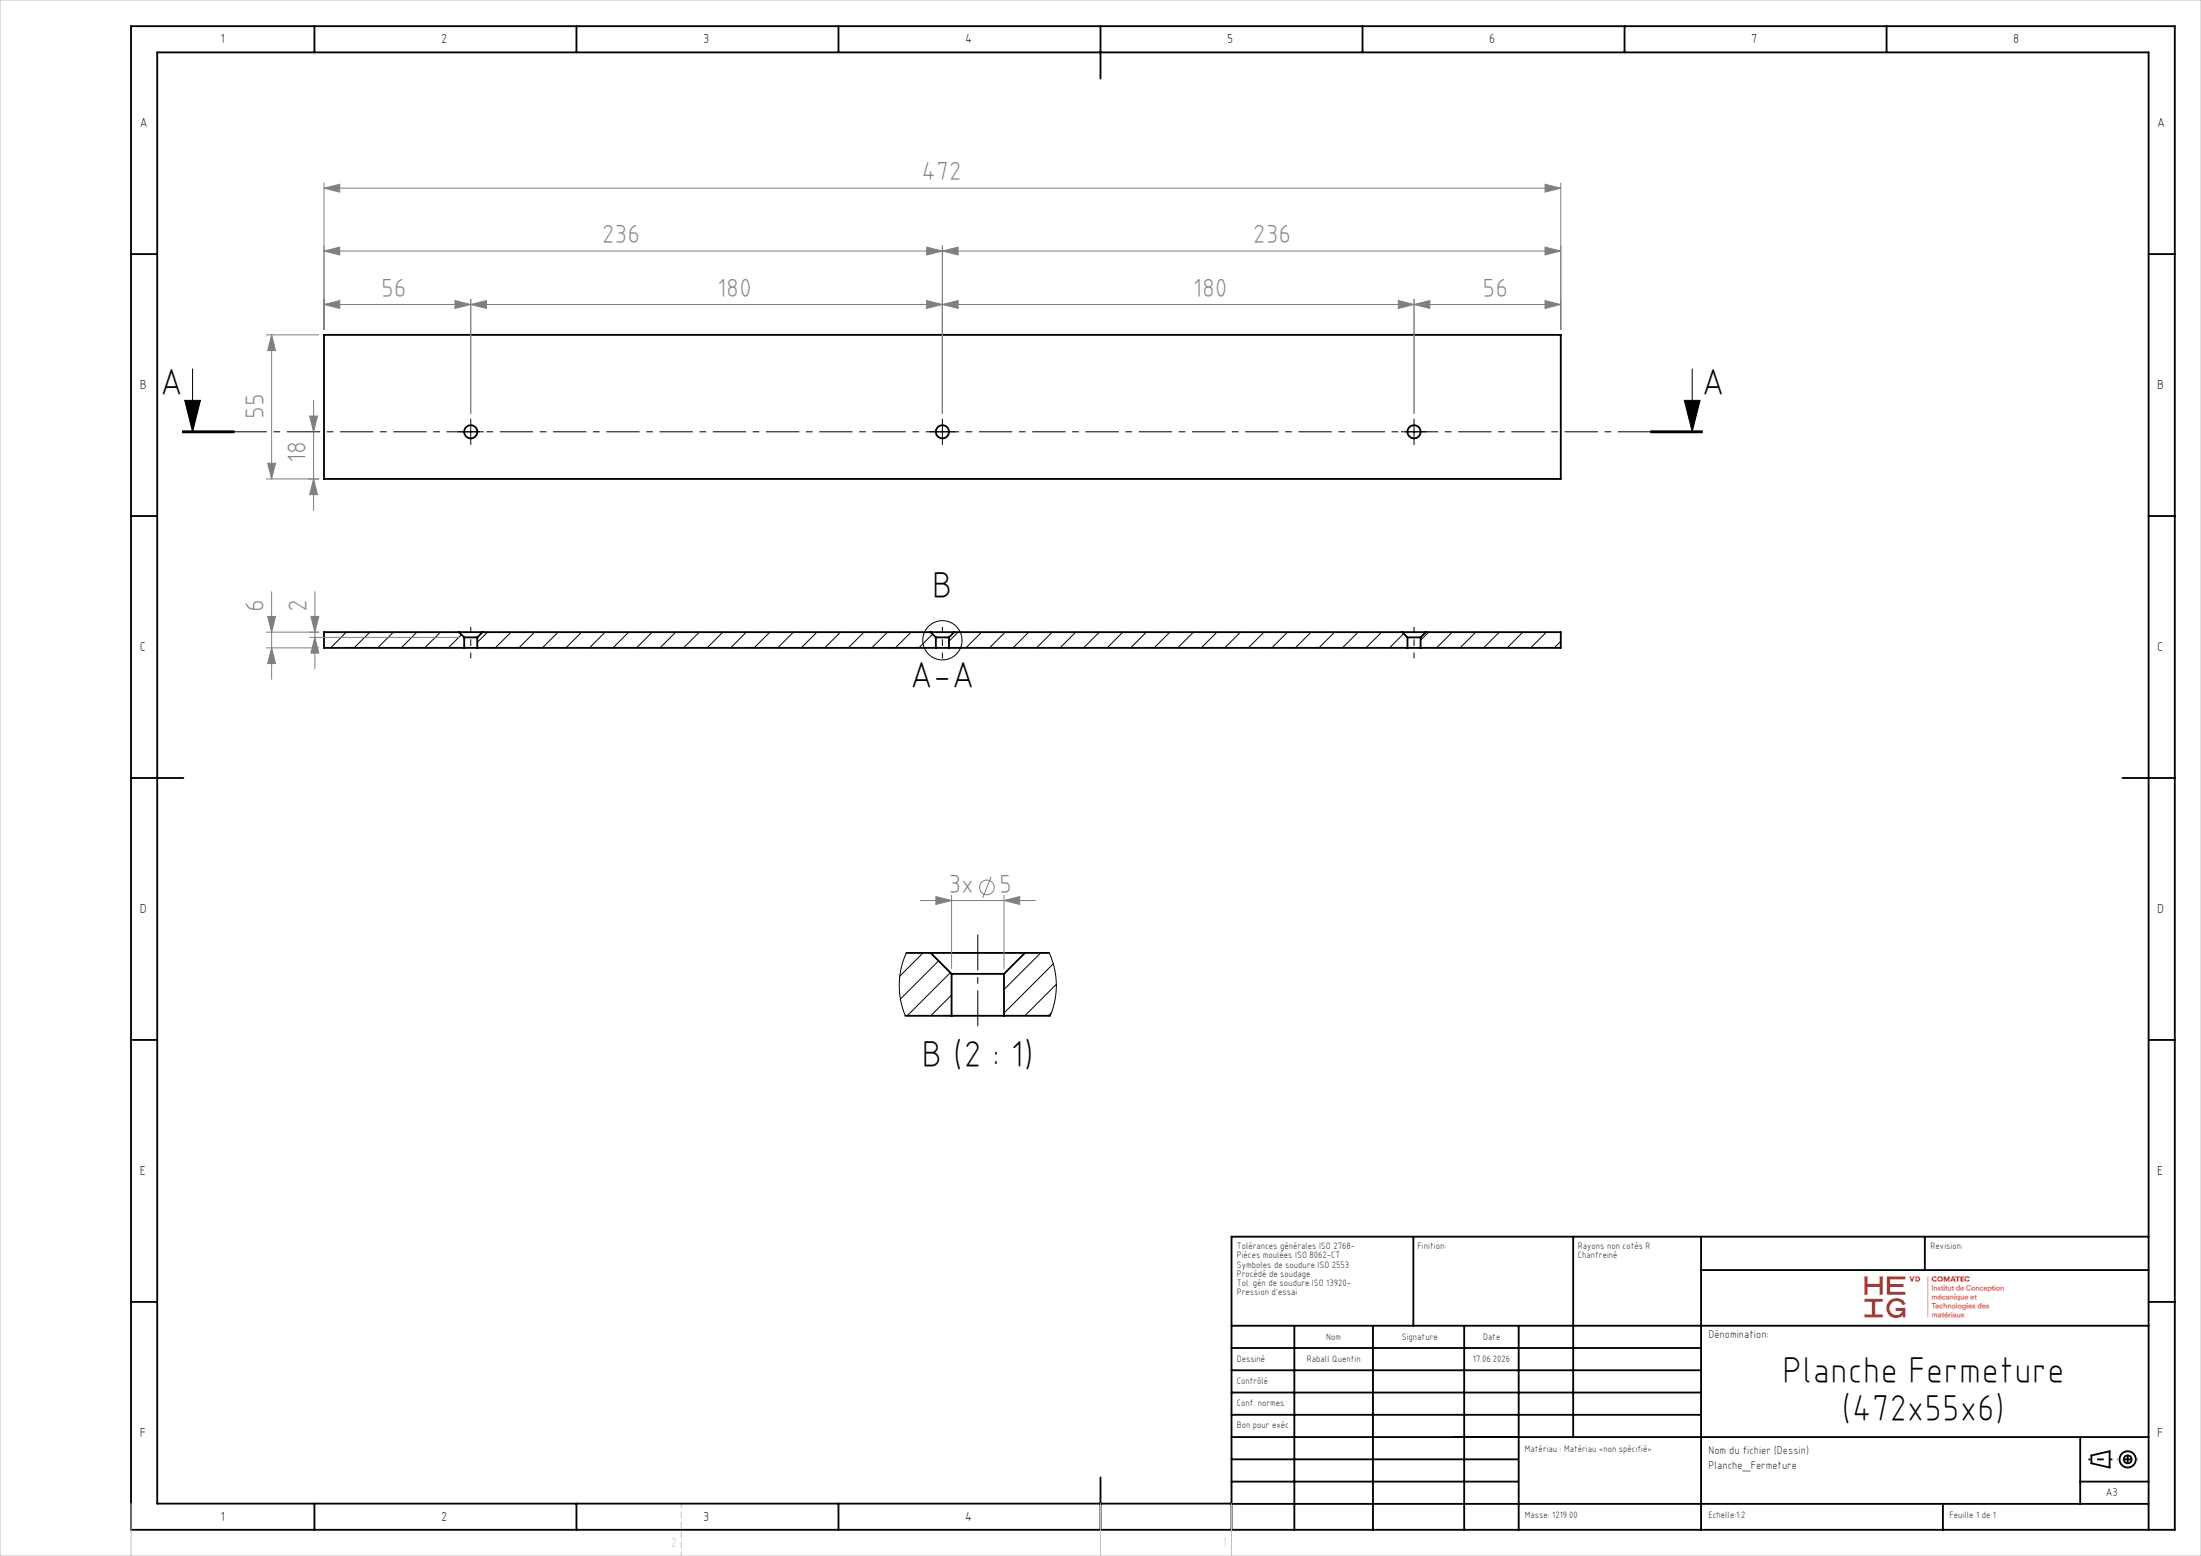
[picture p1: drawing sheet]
<svg xmlns="http://www.w3.org/2000/svg" width="420mm" height="297mm" viewBox="0 0 420 297" stroke-linecap="round" stroke-linejoin="round" font-family="sans-serif">
<g fill="none" stroke="#000" stroke-width=".35">
<path d="M25 5h390v287h-390zM60 5v5M110 5v5M160 5v5M210 5v10M260 5v5M310 5v5M360 5v5M25 48.5h5M410 48.5h5M61.8 63.9h236v27.5h-236zM25 98.5h5"/>
<path d="M410 98.5h5M87.6 120.7h4.5M87.6 120.7h-25.8v3h26.8M87.6 120.7l1 1M88.6 121.7h2.5M88.6 123.7h2.5M88.6 121.7v2M91.1 121.7v2M91.1 123.7h87.5M92.1 120.7l-1 1M92.1 120.7h85.5M177.6 120.7h4.5"/>
<path d="M177.6 120.7l1 1M178.6 121.7h2.5M178.6 123.7h2.5M178.6 121.7v2M181.1 123.7h87.5M181.1 121.7v2M182.1 120.7h85.5M182.1 120.7l-1 1M267.6 120.7h4.5M267.6 120.7l1 1M268.6 121.7h2.5M268.6 123.7h2.5"/>
<path d="M268.6 121.7v2M271.1 121.7v2M272.1 120.7h25.7v3h-26.7M272.1 120.7l-1 1M25 148.5h10M405 148.5h10M25 198.5h5M172.8 193.9h8.8M172.9 181.9h4.7M177.6 181.9h18M177.6 181.9l4 4M181.6 185.9h10"/>
<path d="M181.6 193.9h10M181.6 185.9v8M191.6 193.9h8.8M191.6 185.9v8M195.6 181.9h4.6M195.6 181.9l-4 4M410 198.5h5M269.7 236.1v17M300.2 236.1v38.2M324.6 236.1v55.9M367.3 236.1v6.3M410 236.1h-175v55.9"/>
<path d="M25 248.5h5M235 253.1h175M235 257.3h89.6M247 253.1v38.9M262 253.1v38.9M279.4 253.1v38.9M289.8 253.1v38.9M324.6 242.4h85.4M410 248.5h5M235 270.1h89.6M235 265.8h89.6M235 261.6h89.6"/>
<path d="M235 278.6h54.6M235 274.3h175M397 274.3v12.8M399.1 277.8l3.5-.8v3.1l-3.5-.8zM60 287v5M110 287v5M160 287v5M210 282v10M235 287.1h175M235 287h-205v-277h380v282M235 282.8h54.6M370.8 287.1v4.9"/>
<path d="M397 282.8h13"/>
<circle cx="89.8" cy="82.4" r="1.25"/>
<circle cx="179.8" cy="82.4" r="1.25"/>
<circle cx="269.8" cy="82.4" r="1.25"/>
<circle cx="406" cy="278.6" r=".75"/>
<circle cx="406" cy="278.6" r="1.55"/>
</g>
<g fill="none" stroke="#000" stroke-width=".19">
<path d="M35.2 76.4h3l-1.5 6zM36.7 70.4v12M321.4 76.4h3l-1.5 6zM322.9 70.4v12M34.7 82.6h10zM34.7 82.4h10M34.7 82.2h10M88.6 82.4h2.5M89.8 81.2v2.5M178.6 82.4h2.5M179.8 81.2v2.5M268.6 82.4h2.5"/>
<path d="M269.8 81.2v2.5M314.9 82.4h10M314.9 82.2h10M314.9 82.6h10M66.1 120.7l-3 3M70.6 120.7l-3 3M75.1 120.7l-3 3M79.6 120.7l-3 3M84 120.7l-3 3M88.1 121.1l-2.6 2.6M93 120.7l-1.9 1.9M97.5 120.7l-3 3"/>
<path d="M102 120.7l-3 3M106.5 120.7l-3 3M111 120.7l-3 3M115.5 120.7l-3 3M120 120.7l-3 3M124.5 120.7l-3 3M128.9 120.7l-3 3M133.4 120.7l-3 3M137.9 120.7l-3 3M142.4 120.7l-3 3M146.9 120.7l-3 3M151.4 120.7l-3 3"/>
<path d="M155.9 120.7l-3 3M160.4 120.7l-3 3M164.9 120.7l-3 3M169.4 120.7l-3 3M173.8 120.7l-3 3M178 121l-2.7 2.7M182.8 120.7l-1.7 1.7M187.3 120.7l-3 3M191.8 120.7l-3 3M196.3 120.7l-3 3M200.8 120.7l-3 3M205.3 120.7l-3 3"/>
<path d="M209.8 120.7l-3 3M214.3 120.7l-3 3M218.8 120.7l-3 3M223.2 120.7l-3 3M227.7 120.7l-3 3M232.2 120.7l-3 3M236.7 120.7l-3 3M241.2 120.7l-3 3M245.7 120.7l-3 3M250.2 120.7l-3 3M254.7 120.7l-3 3M259.2 120.7l-3 3"/>
<path d="M263.7 120.7l-3 3M267.9 120.9l-2.8 2.8M272.6 120.7l-1.5 1.5M277.1 120.7l-3 3M281.6 120.7l-3 3M286.1 120.7l-3 3M290.6 120.7l-3 3M295.1 120.7l-3 3M297.8 122.4l-1.2 1.3M172.9 181.9l-.9 2.9-.4 3 .3 3.1 .9 3M176.1 181.9l-4.4 4.4M179.1 183.4l-7.3 7.3"/>
<path d="M181.3 185.7l-8.2 8.2M181.6 189.9l-4 4M198.6 181.9l-7 7M200.2 181.9l1 2.9 .4 3.1-.3 3.1-.9 2.9M200.6 193.3l-.5 .6M201 184l-9.4 9.4M201.6 187.9l-6 6"/>
<circle cx="179.8" cy="122.2" r="3.7"/>
</g>
<g fill="none" stroke="#808080" stroke-width=".19">
<path d="M61.8 35.9l3-.7v1.5zM61.8 34.9v28M61.8 35.9h236M294.8 35.2l3 .7-3 .8zM297.8 34.9v28M61.8 58.1l3-.7v1.5zM61.8 47.9l3-.7v1.5zM61.8 58.1h236M61.8 47.9h236M86.8 57.4l3 .7-3 .8zM89.8 58.1l3-.7v1.5zM89.8 57.1v21.8"/>
<path d="M176.8 57.4l3 .7-3 .8zM176.8 47.2l3 .7-3 .8zM179.8 58.1l3-.7v1.5zM179.8 47.9l3-.7v1.5zM179.8 46.9v32M266.8 57.4l3 .7-3 .8zM269.8 58.1l3-.7v1.5zM269.8 57.1v21.8M294.8 57.4l3 .7-3 .8zM294.8 47.2l3 .7-3 .8zM50.8 63.9h10M51.8 63.9l.8 3h-1.5z"/>
<path d="M51.8 63.9v27.5M59.1 79.4h1.5l-.8 3zM59.8 76.4v21M50.8 91.4h10M51.1 88.4h1.5l-.8 3zM59.8 91.4l.8 3h-1.5zM51.1 117.7h1.5l-.8 3zM51.8 113v16.7M59.3 117.7h1.5l-.7 3zM60.1 113v14.7M50.8 123.7h10M50.8 120.7h10"/>
<path d="M51.8 123.7l.8 3h-1.5zM59.1 121.7h28.5M60.1 121.7l.7 3h-1.5zM175.6 171.9h22M178.6 171.1l3 .8-3 .7zM181.6 170.9v14M189.1 167.4l-1.6 4M191.6 171.9l3-.8v1.5zM191.6 170.9v14"/>
<circle cx="188.3" cy="169.4" r="1.4"/>
</g>
<path d="M88.6 82.4h-1.3M89.8 81.2v-1.3M89.8 83.7v1.2M91.1 82.4h1.2M178.6 82.4h-1.3M179.8 81.2v-1.3M179.8 83.7v1.2M181.1 82.4h1.2M268.6 82.4h-1.3M269.8 81.2v-1.3M269.8 83.7v1.2M271.1 82.4h1.2" fill="none" stroke="#000" stroke-width=".19" stroke-dasharray="30.5 1.3 1.3 1.3" stroke-linecap="butt"/>
<path d="M89.8 125.7v-6M179.8 125.7v-6M269.8 125.7v-6" fill="none" stroke="#000" stroke-width=".19" stroke-dasharray="30.5 1.3 1.3 1.3" stroke-dashoffset="29.4" stroke-linecap="butt"/>
<path d="M186.6 195.9v-17.5" fill="none" stroke="#000" stroke-width=".19" stroke-dasharray="30.5 1.3 1.3 1.3" stroke-dashoffset="23.6" stroke-linecap="butt"/>
<path d="M324.9 82.4h-290.2" fill="none" stroke="#000" stroke-width=".19" stroke-dasharray="6.3 1.3 1.3 1.3" stroke-dashoffset=".3" stroke-linecap="butt"/>
<path d="M398.5 278.6h4.6" fill="none" stroke="#000" stroke-width=".35" stroke-dasharray="30.5 1.3 1.3 1.3" stroke-dashoffset="30.1" stroke-linecap="butt"/>
<path d="M406 276.6v3.8" fill="none" stroke="#000" stroke-width=".35" stroke-dasharray="30.5 1.3 1.3 1.3" stroke-dashoffset="30.5" stroke-linecap="butt"/>
<path d="M408 278.6h-4" fill="none" stroke="#000" stroke-width=".35" stroke-dasharray="30.5 1.3 1.3 1.3" stroke-dashoffset="30.4" stroke-linecap="butt"/>
<path d="M130 287v10" fill="none" stroke="#c0c0c0" stroke-width=".19" stroke-dasharray="1.3 .6" stroke-dashoffset=".4" stroke-linecap="butt"/>
<path d="M0 0h420v297h-420zM25 287v10M210 287v10M235 287v10" fill="none" stroke="#c0c0c0" stroke-width=".19"/>
<path d="M321.4 76.4h3l-1.5 6zM35.2 76.4h3l-1.5 6z" fill="#000"/>
<g fill="#808080">
<path d="M89.8 58.1l3-.7v1.5zM176.8 57.4l3 .7-3 .8zM179.8 58.1l3-.7v1.5zM266.8 57.4l3 .7-3 .8z"/>
<path d="M61.8 58.1l3-.7v1.5zM86.8 57.4l3 .7-3 .8zM61.8 47.9l3-.7v1.5zM176.8 47.2l3 .7-3 .8z"/>
<path d="M269.8 58.1l3-.7v1.5zM294.8 57.4l3 .7-3 .8zM179.8 47.9l3-.7v1.5zM294.8 47.2l3 .7-3 .8z"/>
<path d="M51.8 123.7l.8 3h-1.5zM51.1 117.7h1.5l-.8 3z"/>
<path d="M51.8 63.9l.8 3h-1.5zM51.1 88.4h1.5l-.8 3zM59.3 117.7h1.5l-.7 3zM60.1 121.7l.7 3h-1.5z"/>
<path d="M61.8 35.9l3-.7v1.5zM294.8 35.2l3 .7-3 .8zM178.6 171.1l3 .8-3 .7zM191.6 171.9l3-.8v1.5z"/>
<path d="M59.8 91.4l.8 3h-1.5zM59.1 79.4h1.5l-.8 3z"/>
</g>
<g font-size="7.1">
<text x="30.5" y="75.4">A</text>
<text x="324.7" y="75.4">A</text>
<text x="177.8" y="114.2">B</text>
<text x="173.6" y="131.4">A-A</text>
<text x="175.8" y="203.8">B (2 : 1)</text>
<text x="340.1" y="264">Planche Fermeture</text>
<text x="351.4" y="271.1">(472x55x6)</text>
</g>
<g font-size="5" fill="#808080">
<text x="175.8" y="34.4">472</text>
<text x="114.8" y="46.4">236</text>
<text x="239.1" y="46.4">236</text>
<text x="72.7" y="56.6">56</text>
<text x="136.8" y="56.6">180</text>
<text x="227.6" y="56.6">180</text>
<text x="282.9" y="56.6">56</text>
<text x="50.3" y="79.9" transform="rotate(-90 50.3 79.9)">55</text>
<text x="58.3" y="88.4" transform="rotate(-90 58.3 88.4)">18</text>
<text x="50.3" y="116.8" transform="rotate(-90 50.3 116.8)">6</text>
<text x="58.6" y="116.8" transform="rotate(-90 58.6 116.8)">2</text>
<text x="181" y="170.4">3x</text>
<text x="190.6" y="170.4">5</text>
</g>
<g font-size="2.5">
<text x="42.1" y="8.2">1</text>
<text x="84.2" y="8.2">2</text>
<text x="134.2" y="8.2">3</text>
<text x="184.2" y="8.2">4</text>
<text x="234.2" y="8.2">5</text>
<text x="284.2" y="8.2">6</text>
<text x="334.2" y="8.2">7</text>
<text x="384.2" y="8.2">8</text>
<text x="26.7" y="24.2">A</text>
<text x="411.7" y="24.2">A</text>
<text x="26.7" y="74.2">B</text>
<text x="411.7" y="74.2">B</text>
<text x="26.7" y="124.2">C</text>
<text x="411.7" y="124.2">C</text>
<text x="26.7" y="174.2">D</text>
<text x="411.7" y="174.2">D</text>
<text x="26.7" y="224.2">E</text>
<text x="411.7" y="224.2">E</text>
<text x="26.7" y="274.2">F</text>
<text x="411.7" y="274.2">F</text>
<text x="42.1" y="290.2">1</text>
<text x="84.2" y="290.2">2</text>
<text x="134.2" y="290.2">3</text>
<text x="184.2" y="290.2">4</text>
</g>
<text font-size="2.5" fill="#e1251b" x="355.8" y="251.5">⟫</text>
<text font-size="2.5" fill="#c0c0c0" x="128" y="295.3">2</text>
<g font-size="2.1">
<text x="326" y="255.5">Dénomination:</text>
<text x="326" y="277.5">Nom du fichier (Dessin)</text>
<text x="326" y="280.5">Planche_Fermeture</text>
<text x="401.9" y="285.5">A3</text>
</g>
<g font-size="1.8">
<text x="236" y="238.4">Tolérances générales ISO 2768-</text>
<text x="270.5" y="238.4">Finition:</text>
<text x="301.1" y="238.4">Rayons non cotés R</text>
<text x="368.4" y="238.4">Revision:</text>
<text x="236" y="240.2">Pièces moulées ISO 8062-CT</text>
<text x="236" y="242">Symboles de soudure ISO 2553</text>
<text x="236" y="243.7">Procédé de soudage</text>
<text x="236" y="245.5">Tol. gén de soudure ISO 13920-</text>
<text x="301.1" y="240.2">Chanfreiné</text>
<text x="236" y="247.3">Pression d'essai</text>
<text x="253.1" y="255.7">Nom</text>
<text x="267.5" y="255.7">Signature</text>
<text x="283" y="255.7">Date</text>
<text x="236" y="260">Dessiné</text>
<text x="249.4" y="260">Raball Quentin</text>
<text x="281.1" y="260">17.06.2026</text>
<text x="236" y="264.1">Contrôlé</text>
<text x="236" y="268.3">Conf. normes</text>
<text x="236" y="272.5">Bon pour exéc.</text>
<text x="291" y="277.2">Matériau : Matériau &lt;non spécifié&gt;</text>
<text x="291" y="289.8">Masse: 1219.00</text>
<text x="326" y="289.8">Echelle:1:2</text>
<text x="372" y="289.8">Feuille 1 de 1</text>
</g>
</svg>
